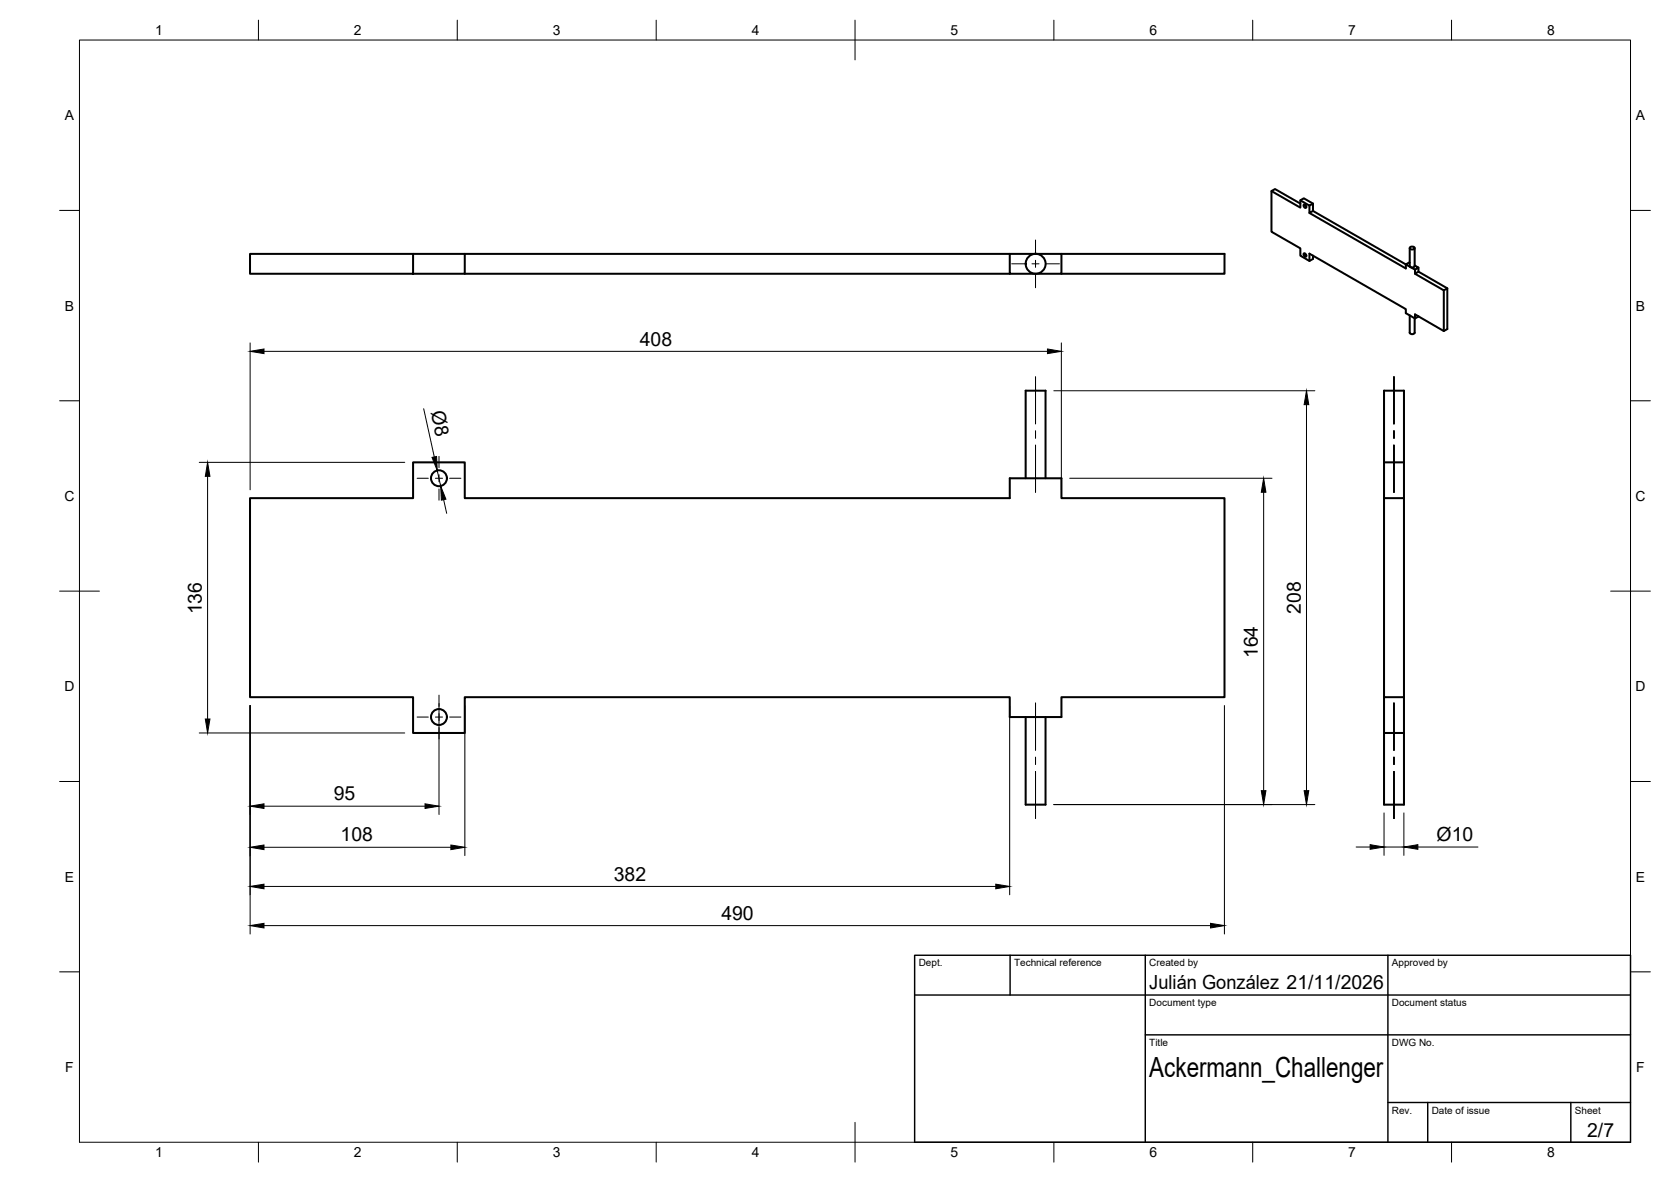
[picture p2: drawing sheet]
<svg xmlns="http://www.w3.org/2000/svg" width="420mm" height="297mm" viewBox="0 0 420 297" stroke-linecap="round" stroke-linejoin="round" font-family="sans-serif">
<!-- layer: Visible -->
<g fill="none" stroke="#000" stroke-width=".51">
<path d="M319.7 48l7.3 4.2v-1.9l.8-.5 2.3 1.4M327 50.3l2.2 1.4 .9-.5v1.8M327 51.2l-6.4-3.7-.9 .5v10.2l7.3 4.2v1.8l2.2 1.4 .9-.5v-.9M327.8 51.4l.5 .2 .1 .6-.5-.1zM329.2 51.7v1.8l.9-.5 23.4 13.4v1.1l-24.3-14M62.9 63.8h41v5h-41zM103.9 63.8h13M116.9 68.8h137M253.9 63.8h13v5h-13zM253.9 63.8h-137v5h-13M266.9 63.8h41v5h-41M327.8 63.7l.5 .1 .1 .7-.5-.2z"/>
<path d="M329.2 65.6v-1.9l24.3 14v1l2.3 1.3 .9-.5M354.5 79.3v4.3a.71 .71 0 0 0 1.2 0v-3.6M354.5 62.3v4.5a.71 .71 0 0 0 1.2 0v-4.5M354.5 66l-1 .4 2.3 1.4 .9-.5-1-.6M354.6 62.1a.68 .68 0 0 1 1.1 .3 .68 .68 0 0 1-.7 .3 .68 .68 0 0 1-.5-.5zM355.8 68.8l7.2 4.2 .9-.5v10.2l-.9 .5-7.2-4.2v1M355.8 67.8v1l.9-.5 7.2 4.2M356.7 67.3v1M356.7 79.5h.1M363 73v10.2M348 116.2v-18h5v18M348 116.2h5v9h-5z"/>
<path d="M62.9 125.2h41v-9h13v9h137v-5h13v5h41v50h-41v5h-13v-5h-137v9h-13v-9h-41zM257.9 120.2v-22h5v22M348 125.2v50h5v9M353 125.2v50M348 175.2v9h5M257.9 180.2v22h5v-22M348 184.2v18h5v-18"/>
<circle cx="260.4" cy="66.3" r="2.51"/>
<circle cx="110.4" cy="120.2" r="2"/>
<circle cx="110.4" cy="180.2" r="2"/>
</g>
<!-- layer: BORDER -->
<g fill="none" stroke="#000" stroke-width=".25">
<path d="M20 10.1h390v276.9h-390zM65 5.1v5M115 5.1v5M165 5.1v5M215 5.1v10M265 5.1v5M315 5.1v5M365 5.1v5M15 52.9h5M410 52.9h5M15 100.7h5M410 100.7h5"/>
<path d="M15 148.6h10M405 148.6h10M15 196.4h5M410 196.4h5M15 244.2h5M410 244.2h5M65 287v5M115 287v5M165 287v5M215 282.1v9.9M265 287v5M315 287v5"/>
<path d="M365 287v5"/>
</g>
<!-- layer: TITLEBLOCK -->
<path d="M230 240.1h180v46.9h-180zM230 250h180M254 240.1v9.9M288 240.1v46.9M349 240.1v46.9M288 260.1h122M349 277.1h61M359 277.1v9.9M395 277.1v9.9" fill="none" stroke="#000" stroke-width=".36"/>
<!-- layer: Smart Centers -->
<g fill="none" stroke="#000" stroke-width=".25">
<path d="M254.4 66.3h3.3M259.5 66.3h1.8M260.4 60.3v3.3M260.4 65.4v1.8M260.4 69v3.3M263.1 66.3h3.3M260.4 94.7v11.8M350.5 94.7v11.8M110.4 114.7v2.8M110.4 119.3v1.8M260.4 108.3v1.8M260.4 111.9v11.8"/>
<path d="M350.5 108.3v1.8M350.5 111.9v11.8M104.9 120.2h2.8M109.5 120.2h1.8M110.4 122.9v2.8M113.1 120.2h2.8M110.4 174.7v2.8M110.4 179.3v1.8M260.4 176.7v11.8M350.5 176.7v11.8M104.9 180.2h2.8M109.5 180.2h1.8"/>
<path d="M110.4 182.9v2.8M113.1 180.2h2.8M260.4 190.3v1.8M260.4 193.9v11.8M350.5 190.3v1.8M350.5 193.9v11.8"/>
</g>
<!-- layer: FD_Dimensions -->
<g fill="none" stroke="#000" stroke-width=".25">
<path d="M62.9 86.2v36.9M66.4 88.3h197M265 98.2h65.6M266.9 86.2v36.9M50.1 116.2h51.7M52.2 119.7v61M106.5 102.7l2.7 12.1M109.9 118.2l.9 4M328.5 101.7v97M111.5 125.6l.8 3.4M269 120.2h50.8M317.7 123.7v75"/>
<path d="M62.9 177.3v57.4M110.4 176.8v27.9M116.9 177.3v37.7M253.9 177.3v47.6M307.9 177.3v57.4M50.1 184.2h51.7M66.4 202.6h40.5M66.4 212.9h47M265 202.2h65.6M341 212.9h3.5M348 204.3v10.7M348 212.9h5"/>
<path d="M353 204.3v10.7M356.5 212.9h15.1M66.4 232.6h238M66.4 222.8h184"/>
</g>
<g fill="#000" stroke="#000" stroke-width=".25">
<path d="M62.9 88.3l3.5-.6v1.2zM263.4 87.7l3.5 .6-3.5 .6zM52.2 116.2l.6 3.5h-1.2zM108.6 114.9l1.2-.2 .1 3.5zM328.5 98.2l.6 3.5h-1.2zM110.8 122.2l1.3 3.2-1.1 .3zM317.7 120.2l.6 3.5h-1.2zM51.6 180.7h1.2l-.6 3.5zM317.1 198.7h1.2l-.6 3.5zM327.9 198.7h1.2l-.6 3.5zM62.9 202.6l3.5-.6v1.2zM62.9 212.9l3.5-.5v1.1z"/>
<path d="M106.9 202l3.5 .6-3.5 .6zM113.4 212.4l3.5 .5-3.5 .6zM344.5 212.3l3.5 .6-3.5 .5zM353 212.9l3.5-.6v1.1zM62.9 232.6l3.5-.6v1.2zM62.9 222.8l3.5-.6v1.2zM250.4 222.2l3.5 .6-3.5 .6zM304.4 232l3.5 .6-3.5 .6z"/>
</g>
<text font-size="7" x="289" y="270.6">Ackermann_Challenger</text>
<g font-size="4.9">
<text x="160.9" y="86.8">408</text>
<text x="108.3" y="103.6" transform="rotate(78 108.3 103.6)">Ø8</text>
<text x="50.7" y="154.4" transform="rotate(-90 50.7 154.4)">136</text>
<text x="327" y="154.2" transform="rotate(-90 327 154.2)">208</text>
<text x="316.3" y="165.4" transform="rotate(-90 316.3 165.4)">164</text>
<text x="83.9" y="201.1">95</text>
<text x="85.6" y="211.5">108</text>
<text x="361.2" y="211.3">Ø10</text>
<text x="154.3" y="221.3">382</text>
<text x="181.4" y="231.1">490</text>
<text x="289" y="248.5">Julián González 21/11/2026</text>
<text x="399.1" y="285.7">2/7</text>
</g>
<g font-size="3.5">
<text x="39" y="8.8">1</text>
<text x="89" y="8.8">2</text>
<text x="139" y="8.8">3</text>
<text x="189" y="8.8">4</text>
<text x="239" y="8.8">5</text>
<text x="289" y="8.8">6</text>
<text x="339" y="8.8">7</text>
<text x="389" y="8.8">8</text>
<text x="16.3" y="30.2">A</text>
<text x="411.3" y="30.2">A</text>
<text x="16.3" y="78">B</text>
<text x="411.3" y="78">B</text>
<text x="16.2" y="125.9">C</text>
<text x="411.2" y="125.9">C</text>
<text x="16.2" y="173.7">D</text>
<text x="411.2" y="173.7">D</text>
<text x="16.3" y="221.6">E</text>
<text x="411.3" y="221.6">E</text>
<text x="16.4" y="269.4">F</text>
<text x="411.4" y="269.4">F</text>
<text x="39" y="290.8">1</text>
<text x="89" y="290.8">2</text>
<text x="139" y="290.8">3</text>
<text x="189" y="290.8">4</text>
<text x="239" y="290.8">5</text>
<text x="289" y="290.8">6</text>
<text x="339" y="290.8">7</text>
<text x="389" y="290.8">8</text>
</g>
<g font-size="2.5">
<text x="231" y="242.9">Dept.</text>
<text x="255" y="242.9">Technical reference</text>
<text x="289" y="242.9">Created by</text>
<text x="350" y="242.9">Approved by</text>
<text x="289" y="252.8">Document type</text>
<text x="350" y="252.8">Document status</text>
<text x="289" y="262.9">Title</text>
<text x="350" y="262.9">DWG No.</text>
<text x="350" y="279.9">Rev.</text>
<text x="360" y="279.9">Date of issue</text>
<text x="396" y="279.9">Sheet</text>
</g>
</svg>
